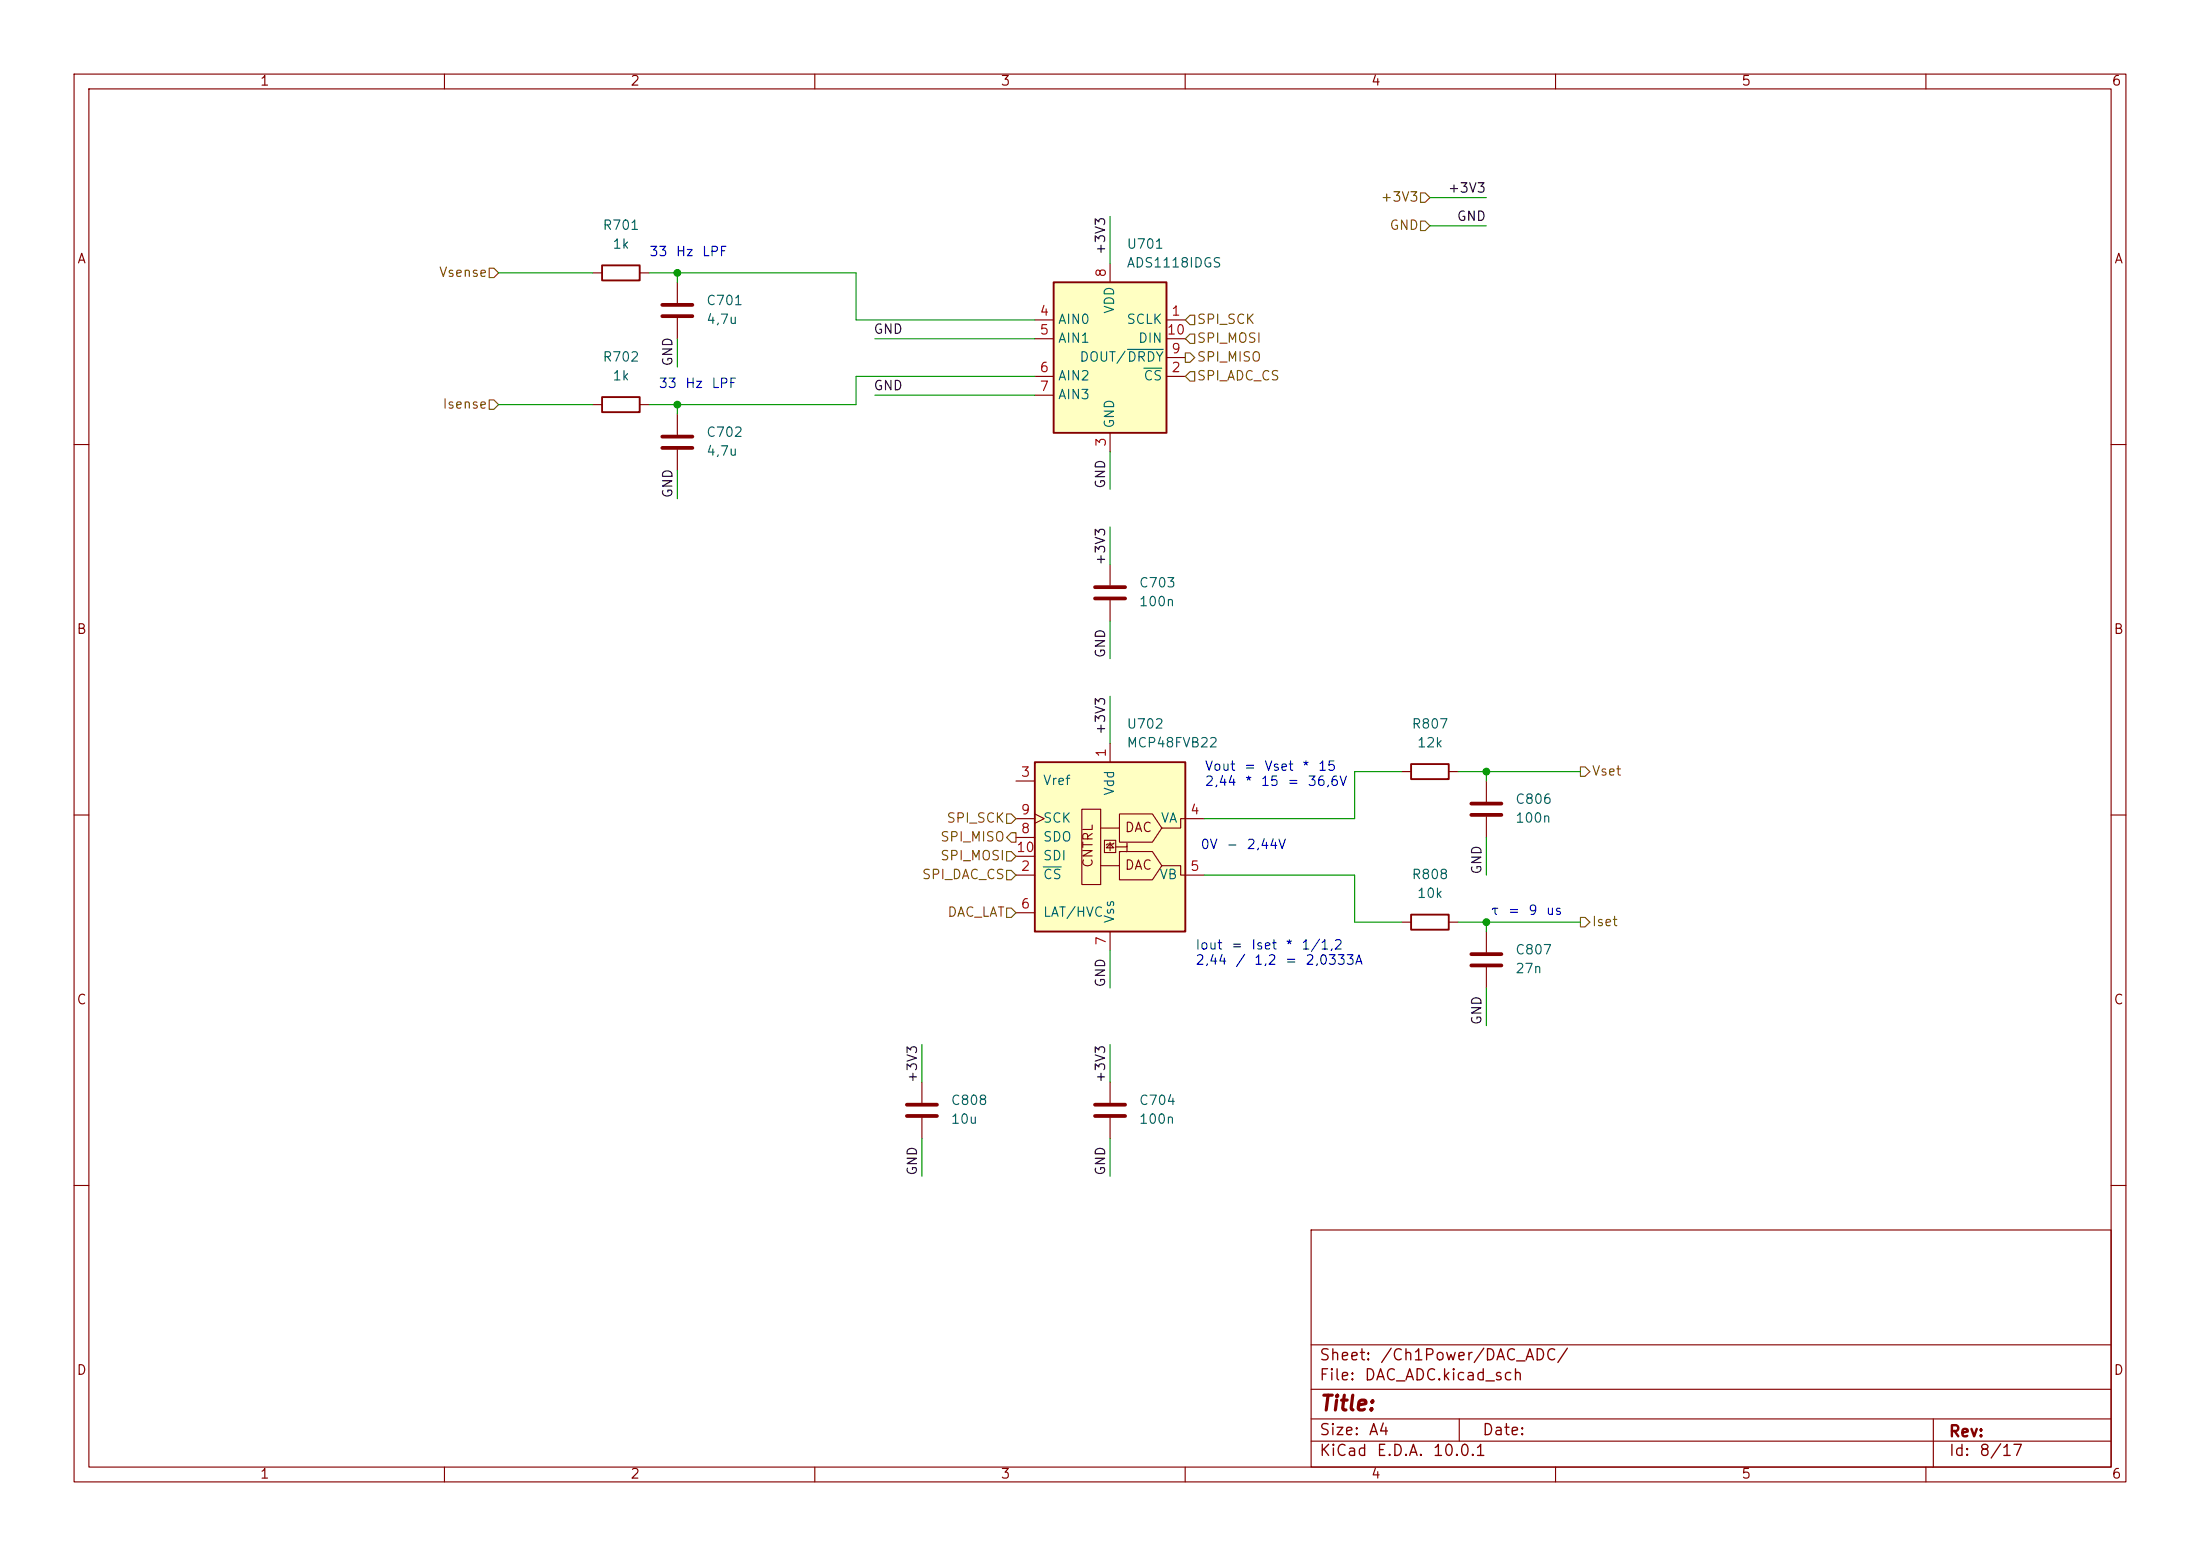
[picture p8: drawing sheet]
<svg xmlns="http://www.w3.org/2000/svg" width="297mm" height="210mm" viewBox="0 0 297 210" stroke-linecap="round" stroke-linejoin="round" font-family="sans-serif">
<g fill="none" stroke="#840000" stroke-width=".15">
<path d="M10 10h277v190h-277zM12 12h273v186h-273zM60 10v2M110 10v2M160 10v2M210 10v2M260 10v2M10 60h2M285 60h2M10 110h2M285 110h2M10 160h2"/>
<path d="M177 166h108v32h-108zM285 160h2M60 198v2M110 198v2M160 198v2M177 194.5h108M177 191.5h108M177 187.5h108M177 181.5h108M197 191.5v3M210 198v2M260 198v2"/>
<path d="M261 191.5v6.5"/>
</g>
<path d="M142.2 38.1h15.3v20.3h-15.3z" fill="#ffffc2"/>
<path d="M81.3 35.8h5.1v2h-5.1zM142.2 38.1h15.3v20.3h-15.3zM81.3 53.6h5.1v2h-5.1zM190.5 103.1h5.1v2.1h-5.1zM190.5 123.4h5.1v2.1h-5.1z" fill="none" stroke="#840000" stroke-width=".25"/>
<g fill="none" stroke="#840000" stroke-width=".15">
<path d="M80 36.8h1.3M86.4 36.8h1.2M91.4 38.1v2.8M149.9 35.6v2.5M80 54.6h1.3M86.4 54.6h1.2M91.4 42.9v2.8M91.4 55.9v2.8M139.7 43.2h2.5M139.7 50.8h2.5M139.7 45.7h2.5M139.7 53.3h2.5"/>
<path d="M149.9 58.4v2.6M157.5 43.2h2.5M157.5 50.8h2.5M157.5 45.7h2.5M157.5 48.3h2.5M91.4 60.7v2.8M149.9 76.2v2.8M149.9 81v2.8M189.2 104.1h1.3M195.6 104.1h1.2M189.2 124.5h1.3M195.6 124.5h1.2"/>
<path d="M200.7 125.7v2.8M200.7 130.6v2.8M124.5 146.1v2.7M124.5 150.9v2.8M149.9 146.1v2.7M149.9 150.9v2.8"/>
</g>
<path d="M152.2 47.2h4.8M154.4 49.7h2.4" fill="none" stroke="#006464" stroke-width=".15"/>
<path d="M89.4 41.1h4.1M89.4 42.7h4.1M89.4 58.9h4.1M89.4 60.5h4.1M147.8 79.2h4.1M147.8 80.8h4.1M198.6 128.8h4.1M198.6 130.3h4.1M122.4 149.1h4.1M122.4 150.6h4.1M147.8 149.1h4.1M147.8 150.6h4.1" fill="none" stroke="#840000" stroke-width=".51"/>
<path d="M139.7 102.9h20.3v22.8h-20.3z" fill="#ffffc2"/>
<g fill="none" stroke="#840000" stroke-width=".15">
<path d="M137.2 118.1h2.5M137.2 105.4h2.5M137.2 110.5h2.5M137.2 113h2.5M137.2 115.6h2.5M139.7 109.9l1.3 .6-1.3 .6M146 109.2h2.6v10.2h-2.6zM148.6 111.8h2.5M148.6 116.8h2.5M149.1 113.4h1.5v1.7h-1.5zM149.9 113.9l.5 .5h-1zM149.9 100.3v2.6"/>
<path d="M149.9 113.7v1.1M150.4 113.8l-.2 .1h-.7l-.1 .1M151.1 109.9h4.5l1.2 1.9-1.2 1.9h-4.5zM151.1 114.9h4.5l1.2 1.9-1.2 1.9h-4.5zM152.1 113.8v.5h-1.5M152.1 114.2v.7M156.8 116.8h2.6v1.3h3.2M162.6 110.5h-3.2v1.3h-2.6M200.7 105.4v2.8M200.7 110.2v2.8M137.2 123.2h2.5M149.9 125.7v2.6"/>
</g>
<path d="M139.7 102.9h20.3v22.8h-20.3z" fill="none" stroke="#840000" stroke-width=".25"/>
<path d="M140.8 117h2.5" fill="none" stroke="#006464" stroke-width=".15"/>
<path d="M198.6 108.5h4.1M198.6 110h4.1" fill="none" stroke="#840000" stroke-width=".51"/>
<g fill="none" stroke="#725600" stroke-width=".15">
<path d="M66 36.2h.7l.6 .6-.6 .7h-.7zM191.8 26h.6l.6 .7-.6 .6h-.6zM191.8 29.8h.6l.6 .7-.6 .6h-.6zM66 54h.7l.6 .6-.6 .6h-.7zM160 47.6h.7l.6 .7-.6 .6h-.7zM160.7 50.2h.6v1.2h-.6l-.7-.6zM160.7 42.5h.6v1.3h-.6l-.7-.6zM160.7 45.1h.6v1.3h-.6l-.7-.7zM135.9 117.5h.6l.7 .6-.7 .6h-.6zM135.9 109.9h.6l.7 .6-.7 .6h-.6zM135.9 114.9h.6l.7 .7-.7 .6h-.6zM136.5 112.4h.7v1.3h-.7l-.6-.7z"/>
<path d="M213.4 103.5h.6l.6 .6-.6 .7h-.6zM135.9 122.6h.6l.7 .6-.7 .6h-.6zM213.4 123.8h.6l.6 .7-.6 .6h-.6z"/>
</g>
<g fill="none" stroke="#009600" stroke-width=".15">
<path d="M67.3 36.8h12.7M87.6 36.8h28v6.4h24.1M91.4 36.8v1.3M149.9 29.2v6.4M193 30.5h7.7M193 26.7h7.7M67.3 54.6h12.7M91.4 45.7v3.8M91.4 54.6v1.3M118.1 53.3h21.6M118.1 45.7h21.6M139.7 50.8h-24.1v3.8h-28"/>
<path d="M91.4 63.5v3.8M149.9 61v5M149.9 71.1v5.1M149.9 83.8v5.1M149.9 94v6.3M162.6 118.1h20.3v6.4h6.3M189.2 104.1h-6.3v6.4h-20.3M196.8 104.1h16.6M200.7 104.1v1.3M200.7 113v5.1M149.9 128.3v5.1M196.8 124.5h16.6"/>
<path d="M200.7 124.5v1.2M200.7 133.4v5M124.5 141v5.1M124.5 153.7v5.1M149.9 141v5.1M149.9 153.7v5.1"/>
</g>
<g fill="#009600" stroke="#009600" stroke-width=".14">
<circle cx="200.7" cy="104.1" r=".46"/>
<circle cx="91.4" cy="54.6" r=".46"/>
<circle cx="91.4" cy="36.8" r=".46"/>
<circle cx="200.7" cy="124.5" r=".46"/>
</g>
<text font-size="2" fill="#840000" x="178" y="190.9">Title:</text>
<g font-size="1.5" fill="#840000">
<text x="178" y="184">Sheet:</text>
<text x="186.2" y="184">/Ch1Power/DAC_ADC/</text>
<text x="178" y="186.7">File:</text>
<text x="184.1" y="186.7">DAC_ADC.kicad_sch</text>
<text x="178" y="196.9">KiCad</text>
<text x="178" y="194.1">Size:</text>
<text x="184.7" y="194.1">A4</text>
<text x="185.7" y="196.9">E.D.A.</text>
<text x="193.3" y="196.9">10.0.1</text>
<text x="200" y="194.1">Date:</text>
<text x="263" y="194.3">Rev:</text>
<text x="263" y="196.9">Id:</text>
<text x="267.1" y="196.9">8/17</text>
</g>
<g font-size="1.3" fill="#840000">
<text x="35" y="11.9">1</text>
<text x="85" y="11.9">2</text>
<text x="135" y="11.9">3</text>
<text x="185" y="11.9">4</text>
<text x="235" y="11.9">5</text>
<text x="285" y="11.9">6</text>
<text x="10.3" y="35.9">A</text>
<text x="285.3" y="35.9">A</text>
<text x="10.3" y="85.9">B</text>
<text x="285.3" y="85.9">B</text>
<text x="151.8" y="112.6">DAC</text>
<text x="147.8" y="117.2" transform="rotate(-90 147.8 117.2)">CNTRL</text>
<text x="151.8" y="117.7">DAC</text>
<text x="10.3" y="135.9">C</text>
<text x="285.3" y="135.9">C</text>
<text x="10.3" y="185.9">D</text>
<text x="285.3" y="185.9">D</text>
<text x="35" y="199.9">1</text>
<text x="85" y="199.9">2</text>
<text x="135" y="199.9">3</text>
<text x="185" y="199.9">4</text>
<text x="235" y="199.9">5</text>
<text x="285" y="199.9">6</text>
</g>
<g font-size="1.3" fill="#725600">
<text x="186.3" y="27.5">+3V3</text>
<text x="187.5" y="31.3">GND</text>
<text x="59.2" y="37.7">Vsense</text>
<text x="161.5" y="44">SPI_SCK</text>
<text x="161.5" y="46.6">SPI_MOSI</text>
<text x="161.5" y="49.1">SPI_MISO</text>
<text x="161.5" y="51.7">SPI_ADC_CS</text>
<text x="59.7" y="55.5">Isense</text>
<text x="214.8" y="105">Vset</text>
<text x="126.8" y="113.9">SPI_MISO</text>
<text x="127.7" y="111.4">SPI_SCK</text>
<text x="124.4" y="119">SPI_DAC_CS</text>
<text x="126.8" y="116.4">SPI_MOSI</text>
<text x="127.8" y="124.1">DAC_LAT</text>
<text x="214.8" y="125.3">Iset</text>
</g>
<g font-size="1.3" fill="#0f0f0f">
<text x="195.4" y="26.3">+3V3</text>
<text x="149.5" y="34.5" transform="rotate(-90 149.5 34.5)">+3V3</text>
<text x="196.6" y="30.1">GND</text>
<text x="117.8" y="45.4">GND</text>
<text x="91.1" y="49.5" transform="rotate(-90 91.1 49.5)">GND</text>
<text x="117.8" y="53">GND</text>
<text x="91.1" y="67.3" transform="rotate(-90 91.1 67.3)">GND</text>
<text x="149.5" y="66" transform="rotate(-90 149.5 66)">GND</text>
<text x="149.5" y="76.4" transform="rotate(-90 149.5 76.4)">+3V3</text>
<text x="149.5" y="88.9" transform="rotate(-90 149.5 88.9)">GND</text>
<text x="149.5" y="99.3" transform="rotate(-90 149.5 99.3)">+3V3</text>
<text x="200.3" y="118.1" transform="rotate(-90 200.3 118.1)">GND</text>
<text x="149.5" y="133.4" transform="rotate(-90 149.5 133.4)">GND</text>
<text x="200.3" y="138.4" transform="rotate(-90 200.3 138.4)">GND</text>
<text x="124.1" y="146.3" transform="rotate(-90 124.1 146.3)">+3V3</text>
<text x="149.5" y="146.3" transform="rotate(-90 149.5 146.3)">+3V3</text>
<text x="124.1" y="158.8" transform="rotate(-90 124.1 158.8)">GND</text>
<text x="149.5" y="158.8" transform="rotate(-90 149.5 158.8)">GND</text>
</g>
<g font-size="1.3" fill="#006464">
<text x="81.3" y="31.3">R701</text>
<text x="82.6" y="33.9">1k</text>
<text x="152" y="33.9">U701</text>
<text x="95.3" y="41.5">C701</text>
<text x="152" y="36.4">ADS1118IDGS</text>
<text x="95.3" y="44">4,7u</text>
<text x="142.7" y="44">AIN0</text>
<text x="142.7" y="46.6">AIN1</text>
<text x="150.7" y="42.4" transform="rotate(-90 150.7 42.4)">VDD</text>
<text x="152" y="44">SCLK</text>
<text x="153.6" y="46.6">DIN</text>
<text x="81.3" y="49.1">R702</text>
<text x="82.6" y="51.7">1k</text>
<text x="142.7" y="51.7">AIN2</text>
<text x="145.6" y="49.1">DOUT/DRDY</text>
<text x="154.3" y="51.7">CS</text>
<text x="95.3" y="59.3">C702</text>
<text x="142.7" y="54.2">AIN3</text>
<text x="150.7" y="57.9" transform="rotate(-90 150.7 57.9)">GND</text>
<text x="95.3" y="61.8">4,7u</text>
<text x="153.7" y="79.6">C703</text>
<text x="153.7" y="82.1">100n</text>
<text x="152" y="98.7">U702</text>
<text x="152" y="101.2">MCP48FVB22</text>
<text x="190.5" y="98.7">R807</text>
<text x="191.2" y="101.2">12k</text>
<text x="140.7" y="106.3">Vref</text>
<text x="150.7" y="107.5" transform="rotate(-90 150.7 107.5)">Vdd</text>
<text x="140.7" y="113.9">SDO</text>
<text x="140.7" y="111.4">SCK</text>
<text x="156.6" y="111.4">VA</text>
<text x="204.5" y="108.8">C806</text>
<text x="204.5" y="111.4">100n</text>
<text x="140.7" y="119">CS</text>
<text x="140.7" y="116.4">SDI</text>
<text x="156.4" y="119">VB</text>
<text x="190.5" y="119">R808</text>
<text x="140.7" y="124.1">LAT/HVC</text>
<text x="150.7" y="124.7" transform="rotate(-90 150.7 124.7)">Vss</text>
<text x="191.2" y="121.5">10k</text>
<text x="204.5" y="129.1">C807</text>
<text x="204.5" y="131.7">27n</text>
<text x="128.3" y="149.5">C808</text>
<text x="153.7" y="149.5">C704</text>
<text x="128.3" y="152">10u</text>
<text x="153.7" y="152">100n</text>
</g>
<g font-size="1.3" fill="#0000c2">
<text x="87.6" y="34.9">33</text>
<text x="91.1" y="34.9">Hz</text>
<text x="94.7" y="34.9">LPF</text>
<text x="88.8" y="52.7">33</text>
<text x="92.4" y="52.7">Hz</text>
<text x="95.9" y="52.7">LPF</text>
<text x="162.6" y="104.3">Vout</text>
<text x="162.6" y="106.4">2,44</text>
<text x="167.8" y="104.3">=</text>
<text x="168" y="106.4">*</text>
<text x="170.1" y="106.4">15</text>
<text x="170.6" y="104.3">Vset</text>
<text x="173.7" y="106.4">=</text>
<text x="175.7" y="104.3">*</text>
<text x="176.4" y="106.4">36,6V</text>
<text x="177.8" y="104.3">15</text>
<text x="162" y="114.9">0V</text>
<text x="165.4" y="114.9">-</text>
<text x="168.2" y="114.9">2,44V</text>
<text x="201.1" y="123.8">τ</text>
<text x="203.5" y="123.8">=</text>
<text x="206.2" y="123.8">9</text>
<text x="208.6" y="123.8">us</text>
<text x="161.3" y="128.5">Iout</text>
<text x="161.3" y="130.5">2,44</text>
<text x="166.1" y="128.5">=</text>
<text x="166.7" y="130.5">/</text>
<text x="168.8" y="128.5">Iset</text>
<text x="169.2" y="130.5">1,2</text>
<text x="173.4" y="130.5">=</text>
<text x="173.5" y="128.5">*</text>
<text x="175.6" y="128.5">1/1,2</text>
<text x="176.1" y="130.5">2,0333A</text>
</g>
<g font-size="1.3" fill="#a90000">
<text x="149.6" y="37.5" transform="rotate(-90 149.6 37.5)">8</text>
<text x="140.3" y="42.9">4</text>
<text x="140.3" y="45.5">5</text>
<text x="157.4" y="45.5">10</text>
<text x="158" y="42.9">1</text>
<text x="140.3" y="50.5">6</text>
<text x="140.3" y="53.1">7</text>
<text x="158" y="50.5">2</text>
<text x="158" y="48">9</text>
<text x="149.6" y="60.4" transform="rotate(-90 149.6 60.4)">3</text>
<text x="137.7" y="105.2">3</text>
<text x="149.6" y="102.3" transform="rotate(-90 149.6 102.3)">1</text>
<text x="137.7" y="112.8">8</text>
<text x="137.7" y="110.2">9</text>
<text x="160.6" y="110.2">4</text>
<text x="137.1" y="115.3">10</text>
<text x="137.7" y="117.9">2</text>
<text x="160.6" y="117.9">5</text>
<text x="137.7" y="122.9">6</text>
<text x="149.6" y="127.7" transform="rotate(-90 149.6 127.7)">7</text>
</g>
</svg>
